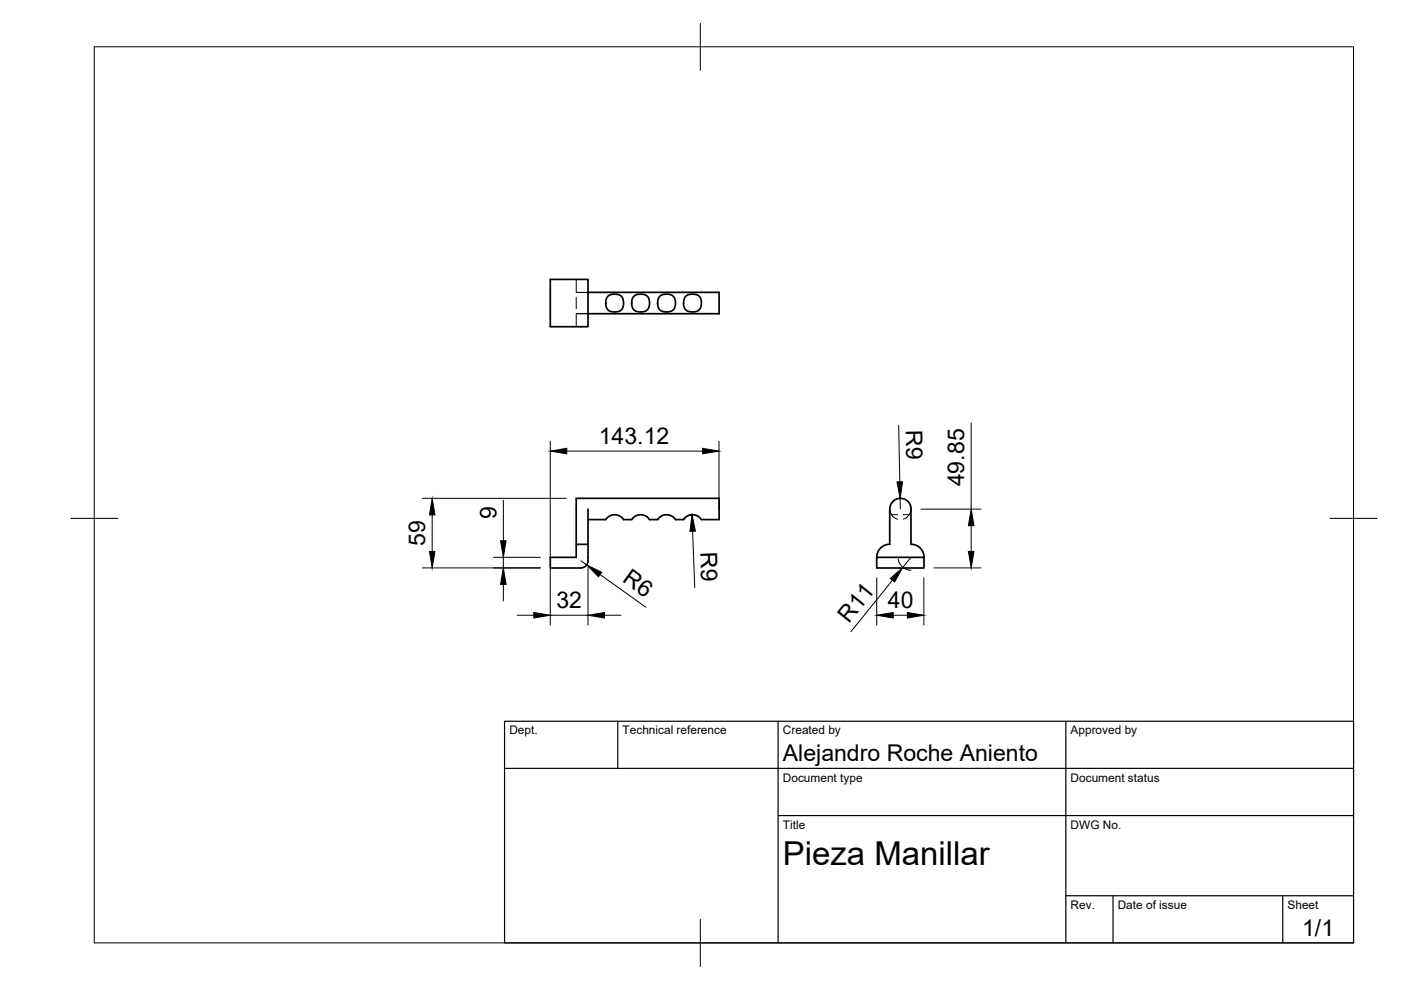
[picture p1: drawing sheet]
<svg xmlns="http://www.w3.org/2000/svg" width="297mm" height="210mm" viewBox="0 0 297 210" stroke-linecap="round" stroke-linejoin="round" font-family="sans-serif">
<!-- layer: Visible -->
<path d="M116.7 59.2h8v10.1h-8zM124.7 62h27.8v4.5h-27.8M129 62.7a2.19 2.19 0 0 1 3 .6 1.89 1.89 0 0 1-1.7 2.8 1.73 1.73 0 0 1-1.9-2.2l.3-.8zM134.4 62.8a1.96 1.96 0 0 1 2.2-.3 1.96 1.96 0 0 1 1.1 1.9 1.79 1.79 0 0 1-2.5 1.7 2.03 2.03 0 0 1-.8-3.3zM139.9 62.8a1.98 1.98 0 0 1 2.2-.3 1.98 1.98 0 0 1 1.1 1.9 1.79 1.79 0 0 1-2.5 1.7 1.97 1.97 0 0 1-1-3zM145.4 62.8a1.97 1.97 0 0 1 2.1-.4 1.97 1.97 0 0 1 1.2 1.9 1.96 1.96 0 0 1-1.3 1.8 1.96 1.96 0 0 1-2.1-.6l-.3-.4-.1-1 .1-.6zM124.7 110.2h3.7a2.26 2.26 0 0 1 3.8 0h1.7a2.26 2.26 0 0 1 3.8 0h1.7a2.25 2.25 0 0 1 3.8 0h1.7a2.25 2.25 0 0 1 3.8 0h3.8v-4.5h-30.3v9.7M124.7 107.9v9.8a2.76 2.76 0 0 1-.6 2.4l-.9 .3h-6.5v-2.2h5.5v-2.8h2.5M185.9 118.2h10v2.2h-10zM188.6 107.9v7.5a2.76 2.76 0 0 0-2.7 2.8M188.7 107.9a2.25 2.25 0 0 1 2.2-2.2 2.25 2.25 0 0 1 2.3 2.2M193.1 107.9l.1 7.5a2.76 2.76 0 0 1 2.7 2.8" fill="none" stroke="#000" stroke-width=".36"/>
<!-- layer: Hidden -->
<path d="M122.2 59.2v2.7M122.2 66.5h2.5M122.2 62h2.5M122.2 63.1v2.3M122.2 66.6v2.7M188.6 107.9a2.26 2.26 0 0 0 1.7 2.2M189 109.1h1.3M191.5 109.1h1.3M193.1 107.9l-.3 1.2-.6 .6-.7 .4" fill="none" stroke="#000" stroke-width=".21"/>
<!-- layer: BORDER -->
<path d="M20 9.9h267v190h-267zM148.5 4.9v10M15 109.9h10M282 109.9h10M148.5 194.9v10" fill="none" stroke="#000" stroke-width=".21"/>
<!-- layer: TITLEBLOCK -->
<path d="M107 152.9h180v47h-180zM131 152.9v10M165 152.9v47M226 152.9v47M107 162.9h180M165 172.9h122M226 189.9h61M236 189.9v10M272 189.9v10" fill="none" stroke="#000" stroke-width=".25"/>
<!-- layer: FD_Dimensions -->
<g fill="none" stroke="#000" stroke-width=".21">
<path d="M116.7 93.5v24.8M120.2 95.6h28.7M152.4 93.5v14.6M190.5 90.2l.3 12M205.9 89.7v18.2M89.5 105.7h30.6M91.6 109.2v7.7M104.6 118.2h10M106.7 106.1v8.6M106.7 118.2v2.2M123.2 118.9l1.2 .9M146.9 112.6l.4 12"/>
<path d="M148 109.5a2.25 2.25 0 0 0-3 .6M190.4 118.5a2.74 2.74 0 0 0 2.8 2.4M190.8 105.7l.1 2.2M193.1 118.2l-1.7 2.1M195.2 107.9h12.8M205.9 111.5v5.4M89.5 120.4h25.1M106.7 123.9v3.5M109.7 130.4h3.5M116.7 130.4h8M116.7 120.3v12.2M124.7 120.3v12.2"/>
<path d="M127.2 121.8l9.7 6.9M128.2 130.4h3.5M185.9 122.5v10M189.2 123l-8.8 10.9M189.4 130.4h3M195.9 122.5v10M198 120.4h10"/>
</g>
<g fill="#000" stroke="#000" stroke-width=".21">
<path d="M116.7 95.6l3.5-.5v1.1zM148.9 95.1l3.5 .5-3.5 .6zM91.1 116.9h1.1l-.6 3.5zM91.6 105.7l.6 3.5h-1.1zM106.1 114.7h1.2l-.6 3.5zM146.7 109.1l.7 3.5-1.1 .1zM190.2 102.2l1.2-.1-.6 3.6zM205.3 116.9h1.2l-.6 3.5zM205.9 107.9l.6 3.6h-1.2zM106.7 120.4l.6 3.5h-1.2zM113.2 129.9l3.5 .5-3.5 .6zM124.4 119.8l3.2 1.5-.7 1z"/>
<path d="M124.7 130.4l3.5-.5v1.1zM188.8 122.7l2.6-2.4-1.7 3.1zM185.9 130.4l3.5-.5v1.1zM192.4 129.9l3.5 .5-3.5 .6z"/>
</g>
<text font-size="7" x="166" y="183.4">Pieza Manillar</text>
<g font-size="4.9">
<text x="127" y="94.2">143.12</text>
<text x="192" y="91.2" transform="rotate(89 192 91.2)">R9</text>
<text x="204.4" y="103.1" transform="rotate(-90 204.4 103.1)">49.85</text>
<text x="105.3" y="110" transform="rotate(-90 105.3 110)">9</text>
<text x="90.2" y="115.8" transform="rotate(-90 90.2 115.8)">59</text>
<text x="148.5" y="117.1" transform="rotate(88 148.5 117.1)">R9</text>
<text x="131.8" y="123.2" transform="rotate(35 131.8 123.2)">R6</text>
<text x="118" y="129">32</text>
<text x="188.3" y="129">40</text>
<text x="180" y="132.2" transform="rotate(-51 180 132.2)">R11</text>
<text x="166" y="161.4">Alejandro Roche Aniento</text>
<text x="276.1" y="198.6">1/1</text>
</g>
<g font-size="2.5">
<text x="108" y="155.7">Dept.</text>
<text x="132" y="155.7">Technical reference</text>
<text x="166" y="155.7">Created by</text>
<text x="227" y="155.7">Approved by</text>
<text x="166" y="165.7">Document type</text>
<text x="227" y="165.7">Document status</text>
<text x="166" y="175.7">Title</text>
<text x="227" y="175.7">DWG No.</text>
<text x="227" y="192.7">Rev.</text>
<text x="237" y="192.7">Date of issue</text>
<text x="273" y="192.7">Sheet</text>
</g>
</svg>
